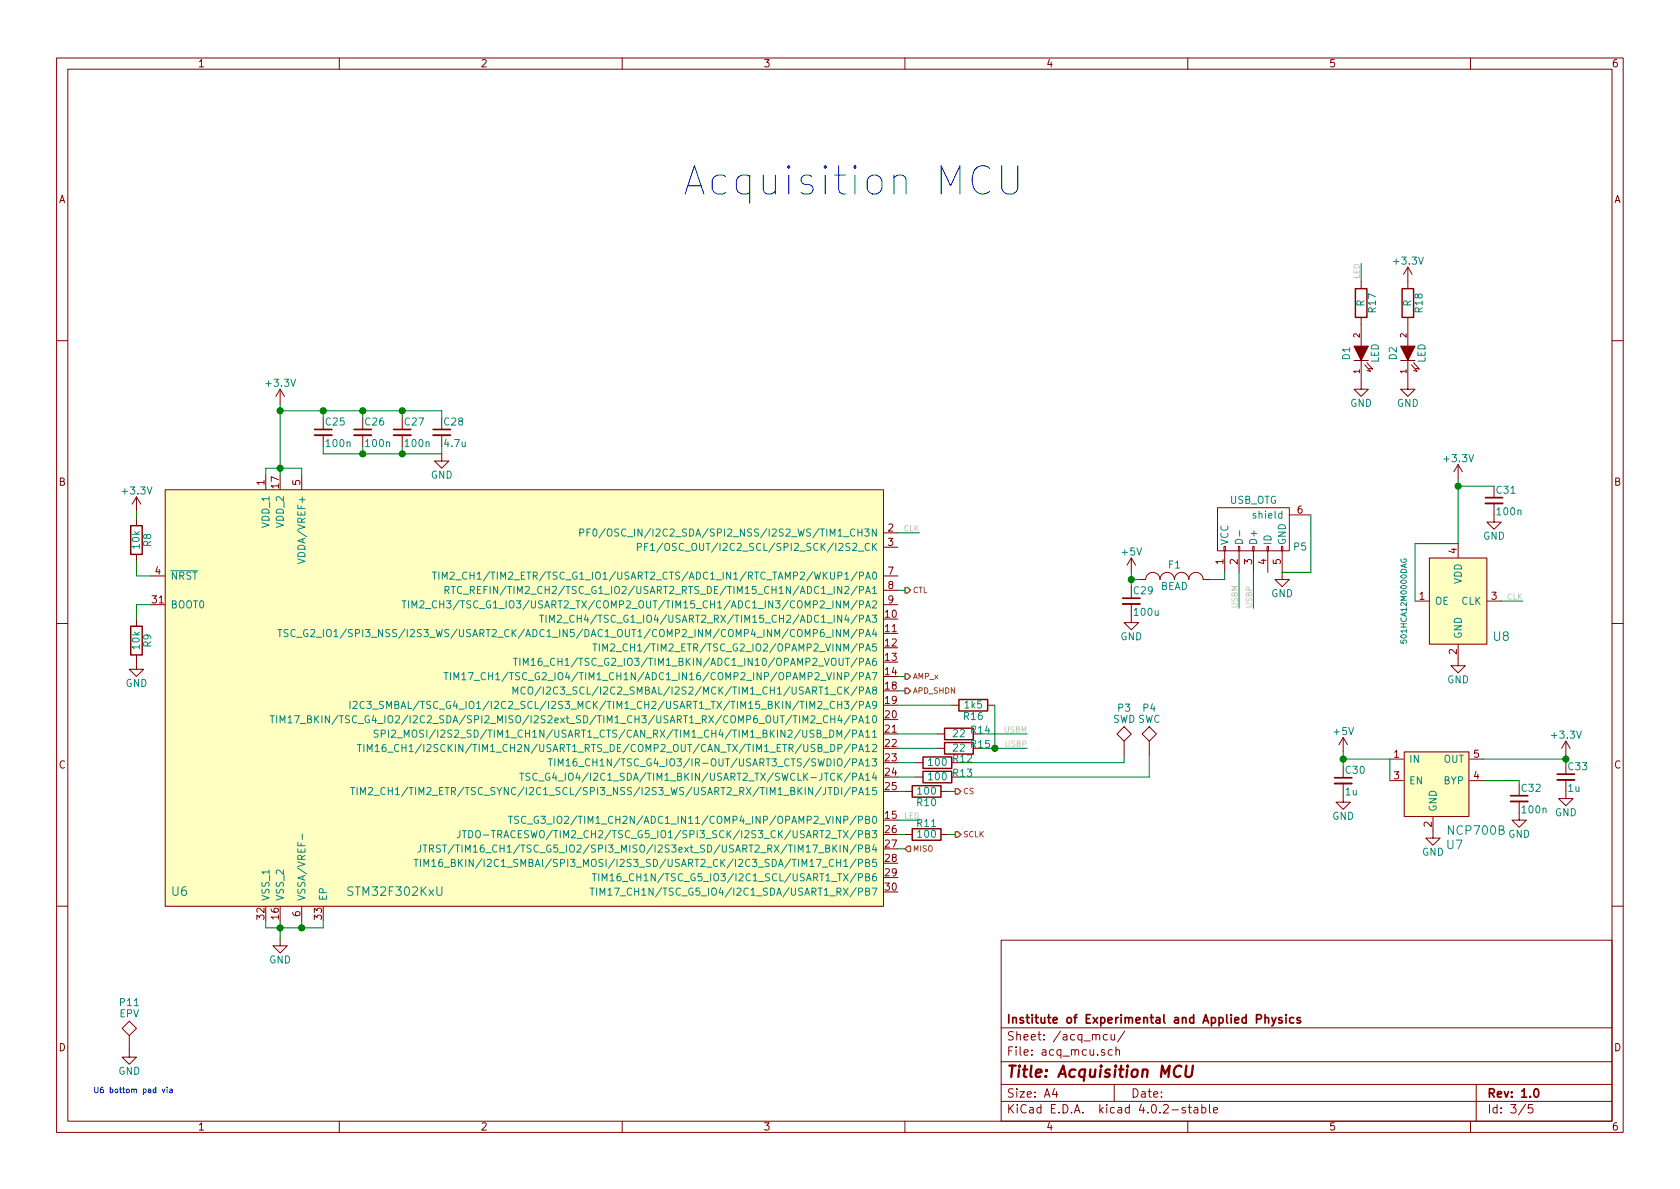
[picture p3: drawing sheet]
EESchema Schematic File Version 2
LIBS:power
LIBS:device
LIBS:transistors
LIBS:conn
LIBS:linear
LIBS:regul
LIBS:74xx
LIBS:cmos4000
LIBS:adc-dac
LIBS:memory
LIBS:xilinx
LIBS:microcontrollers
LIBS:dsp
LIBS:microchip
LIBS:analog_switches
LIBS:motorola
LIBS:texas
LIBS:intel
LIBS:audio
LIBS:interface
LIBS:digital-audio
LIBS:philips
LIBS:display
LIBS:cypress
LIBS:siliconi
LIBS:opto
LIBS:atmel
LIBS:contrib
LIBS:valves
LIBS:max4477
LIBS:ncp700b
LIBS:lm7705
LIBS:lt3571
LIBS:mems_osc
LIBS:max6126
LIBS:ad829
LIBS:ad8061
LIBS:tps77001dbvt
LIBS:4way
LIBS:sma
LIBS:max11102
LIBS:stm32f302kxu
LIBS:pcb-cache
EELAYER 25 0
EELAYER END
$Descr A4 11693 8268
encoding utf-8
Sheet 3 5
Title "Acquisition MCU"
Date ""
Rev "1.0"
Comp "Institute of Experimental and Applied Physics"
Comment1 ""
Comment2 ""
Comment3 ""
Comment4 ""
$EndDescr
$Comp
L NCP700B U7
U 1 1
P 10025 5425
F 0 "U7" H 10125 4975 60  0000 C CNN
F 1 "NCP700B" H 10275 5075 60  0000 C CNN
F 2 "TO_SOT_Packages_SMD:SOT-23-5" H 10975 4675 60  0001 C CNN
F 3 "" H 10975 4675 60  0000 C CNN
	1    10025 5425
	1    0    0    -1  
$EndComp
$Comp
L C_Small C32
U 1 1
P 10575 5550
F 0 "C32" H 10585 5620 50  0000 L CNN
F 1 "100n" H 10585 5470 50  0000 L CNN
F 2 "Resistors_SMD:R_0402" H 10575 5550 50  0001 C CNN
F 3 "" H 10575 5550 50  0000 C CNN
	1    10575 5550
	1    0    0    -1  
$EndComp
$Comp
L GND #PWR034
U 1 1
P 9975 5775
F 0 "#PWR034" H 9975 5525 50  0001 C CNN
F 1 "GND" H 9975 5625 50  0000 C CNN
F 2 "" H 9975 5775 50  0000 C CNN
F 3 "" H 9975 5775 50  0000 C CNN
	1    9975 5775
	1    0    0    -1  
$EndComp
Wire Wire Line
	10325 5425 10575 5425
Wire Wire Line
	10575 5425 10575 5450
$Comp
L GND #PWR035
U 1 1
P 10575 5650
F 0 "#PWR035" H 10575 5400 50  0001 C CNN
F 1 "GND" H 10575 5500 50  0000 C CNN
F 2 "" H 10575 5650 50  0000 C CNN
F 3 "" H 10575 5650 50  0000 C CNN
	1    10575 5650
	1    0    0    -1  
$EndComp
$Comp
L C_Small C30
U 1 1
P 9350 5425
F 0 "C30" H 9360 5495 50  0000 L CNN
F 1 "1u" H 9360 5345 50  0000 L CNN
F 2 "Resistors_SMD:R_0402" H 9350 5425 50  0001 C CNN
F 3 "" H 9350 5425 50  0000 C CNN
	1    9350 5425
	1    0    0    -1  
$EndComp
Wire Wire Line
	9675 5425 9675 5275
Wire Wire Line
	9675 5275 9350 5275
Wire Wire Line
	9350 5225 9350 5325
$Comp
L +5V #PWR036
U 1 1
P 9350 5225
F 0 "#PWR036" H 9350 5075 50  0001 C CNN
F 1 "+5V" H 9350 5365 50  0000 C CNN
F 2 "" H 9350 5225 50  0000 C CNN
F 3 "" H 9350 5225 50  0000 C CNN
	1    9350 5225
	1    0    0    -1  
$EndComp
Connection ~ 9350 5275
$Comp
L GND #PWR037
U 1 1
P 9350 5525
F 0 "#PWR037" H 9350 5275 50  0001 C CNN
F 1 "GND" H 9350 5375 50  0000 C CNN
F 2 "" H 9350 5525 50  0000 C CNN
F 3 "" H 9350 5525 50  0000 C CNN
	1    9350 5525
	1    0    0    -1  
$EndComp
$Comp
L C_Small C33
U 1 1
P 10900 5400
F 0 "C33" H 10910 5470 50  0000 L CNN
F 1 "1u" H 10910 5320 50  0000 L CNN
F 2 "Resistors_SMD:R_0402" H 10900 5400 50  0001 C CNN
F 3 "" H 10900 5400 50  0000 C CNN
	1    10900 5400
	1    0    0    -1  
$EndComp
Wire Wire Line
	10900 5250 10900 5300
Wire Wire Line
	10325 5275 10900 5275
$Comp
L GND #PWR038
U 1 1
P 10900 5500
F 0 "#PWR038" H 10900 5250 50  0001 C CNN
F 1 "GND" H 10900 5350 50  0000 C CNN
F 2 "" H 10900 5500 50  0000 C CNN
F 3 "" H 10900 5500 50  0000 C CNN
	1    10900 5500
	1    0    0    -1  
$EndComp
$Comp
L +3.3V #PWR039
U 1 1
P 10900 5250
F 0 "#PWR039" H 10900 5100 50  0001 C CNN
F 1 "+3.3V" H 10900 5390 50  0000 C CNN
F 2 "" H 10900 5250 50  0000 C CNN
F 3 "" H 10900 5250 50  0000 C CNN
	1    10900 5250
	1    0    0    -1  
$EndComp
Connection ~ 10900 5275
$Comp
L USB_OTG P5
U 1 1
P 8725 3675
F 0 "P5" H 9050 3550 50  0000 C CNN
F 1 "USB_OTG" H 8725 3875 50  0000 C CNN
F 2 "Connect:USB_Micro-B" V 8675 3575 50  0001 C CNN
F 3 "" V 8675 3575 50  0000 C CNN
	1    8725 3675
	1    0    0    -1  
$EndComp
$Comp
L GND #PWR040
U 1 1
P 8925 3975
F 0 "#PWR040" H 8925 3725 50  0001 C CNN
F 1 "GND" H 8925 3825 50  0000 C CNN
F 2 "" H 8925 3975 50  0000 C CNN
F 3 "" H 8925 3975 50  0000 C CNN
	1    8925 3975
	1    0    0    -1  
$EndComp
Wire Wire Line
	8925 3975 9125 3975
Wire Wire Line
	9125 3975 9125 3575
$Comp
L INDUCTOR_SMALL F1
U 1 1
P 8175 4025
F 0 "F1" H 8175 4125 50  0000 C CNN
F 1 "BEAD" H 8175 3975 50  0000 C CNN
F 2 "Resistors_SMD:R_0402" H 8175 4025 50  0001 C CNN
F 3 "" H 8175 4025 50  0000 C CNN
	1    8175 4025
	1    0    0    -1  
$EndComp
Wire Wire Line
	8425 4025 8525 4025
Wire Wire Line
	8525 4025 8525 3975
$Comp
L C_Small C29
U 1 1
P 7875 4175
F 0 "C29" H 7885 4245 50  0000 L CNN
F 1 "100u" H 7885 4095 50  0000 L CNN
F 2 "Capacitors_Tantalum_SMD:TantalC_SizeB_EIA-3528_Reflow" H 7875 4175 50  0001 C CNN
F 3 "" H 7875 4175 50  0000 C CNN
	1    7875 4175
	1    0    0    -1  
$EndComp
$Comp
L GND #PWR041
U 1 1
P 7875 4275
F 0 "#PWR041" H 7875 4025 50  0001 C CNN
F 1 "GND" H 7875 4125 50  0000 C CNN
F 2 "" H 7875 4275 50  0000 C CNN
F 3 "" H 7875 4275 50  0000 C CNN
	1    7875 4275
	1    0    0    -1  
$EndComp
$Comp
L +5V #PWR042
U 1 1
P 7875 3975
F 0 "#PWR042" H 7875 3825 50  0001 C CNN
F 1 "+5V" H 7875 4115 50  0000 C CNN
F 2 "" H 7875 3975 50  0000 C CNN
F 3 "" H 7875 3975 50  0000 C CNN
	1    7875 3975
	1    0    0    -1  
$EndComp
Wire Wire Line
	7875 3975 7875 4075
Wire Wire Line
	7875 4025 7925 4025
Connection ~ 7875 4025
$Comp
L STM32F302KxU U6
U 1 1
P 3550 5150
F 0 "U6" H 1250 4100 60  0000 C CNN
F 1 "STM32F302KxU" H 2750 4100 60  0000 C CNN
F 2 "Housings_DFN_QFN:QFN-32-1EP_5x5mm_Pitch0.5mm" H 3500 4750 60  0001 C CNN
F 3 "" H 3500 4750 60  0000 C CNN
	1    3550 5150
	1    0    0    -1  
$EndComp
$Comp
L GND #PWR043
U 1 1
P 1950 6525
F 0 "#PWR043" H 1950 6275 50  0001 C CNN
F 1 "GND" H 1950 6375 50  0000 C CNN
F 2 "" H 1950 6525 50  0000 C CNN
F 3 "" H 1950 6525 50  0000 C CNN
	1    1950 6525
	1    0    0    -1  
$EndComp
Wire Wire Line
	1950 6400 1950 6525
Wire Wire Line
	1850 6450 2250 6450
Connection ~ 1950 6450
$Comp
L R R8
U 1 1
P 950 3750
F 0 "R8" V 1030 3750 50  0000 C CNN
F 1 "10k" V 950 3750 50  0000 C CNN
F 2 "Resistors_SMD:R_0402" V 880 3750 50  0001 C CNN
F 3 "" H 950 3750 50  0000 C CNN
	1    950  3750
	1    0    0    -1  
$EndComp
Wire Wire Line
	950  3900 950  4000
Wire Wire Line
	950  4000 1050 4000
$Comp
L R R9
U 1 1
P 950 4450
F 0 "R9" V 1030 4450 50  0000 C CNN
F 1 "10k" V 950 4450 50  0000 C CNN
F 2 "Resistors_SMD:R_0402" V 880 4450 50  0001 C CNN
F 3 "" H 950 4450 50  0000 C CNN
	1    950  4450
	1    0    0    -1  
$EndComp
$Comp
L GND #PWR044
U 1 1
P 950 4600
F 0 "#PWR044" H 950 4350 50  0001 C CNN
F 1 "GND" H 950 4450 50  0000 C CNN
F 2 "" H 950 4600 50  0000 C CNN
F 3 "" H 950 4600 50  0000 C CNN
	1    950  4600
	1    0    0    -1  
$EndComp
Wire Wire Line
	950  4300 950  4200
Wire Wire Line
	950  4200 1050 4200
$Comp
L +3.3V #PWR045
U 1 1
P 950 3550
F 0 "#PWR045" H 950 3400 50  0001 C CNN
F 1 "+3.3V" H 950 3690 50  0000 C CNN
F 2 "" H 950 3550 50  0000 C CNN
F 3 "" H 950 3550 50  0000 C CNN
	1    950  3550
	1    0    0    -1  
$EndComp
Wire Wire Line
	950  3550 950  3600
$Comp
L +3.3V #PWR046
U 1 1
P 1950 2800
F 0 "#PWR046" H 1950 2650 50  0001 C CNN
F 1 "+3.3V" H 1950 2940 50  0000 C CNN
F 2 "" H 1950 2800 50  0000 C CNN
F 3 "" H 1950 2800 50  0000 C CNN
	1    1950 2800
	1    0    0    -1  
$EndComp
$Comp
L C_Small C25
U 1 1
P 2250 3000
F 0 "C25" H 2260 3070 50  0000 L CNN
F 1 "100n" H 2260 2920 50  0000 L CNN
F 2 "Resistors_SMD:R_0402" H 2250 3000 50  0001 C CNN
F 3 "" H 2250 3000 50  0000 C CNN
	1    2250 3000
	1    0    0    -1  
$EndComp
$Comp
L C_Small C26
U 1 1
P 2525 3000
F 0 "C26" H 2535 3070 50  0000 L CNN
F 1 "100n" H 2535 2920 50  0000 L CNN
F 2 "Resistors_SMD:R_0402" H 2525 3000 50  0001 C CNN
F 3 "" H 2525 3000 50  0000 C CNN
	1    2525 3000
	1    0    0    -1  
$EndComp
$Comp
L C_Small C27
U 1 1
P 2800 3000
F 0 "C27" H 2810 3070 50  0000 L CNN
F 1 "100n" H 2810 2920 50  0000 L CNN
F 2 "Resistors_SMD:R_0402" H 2800 3000 50  0001 C CNN
F 3 "" H 2800 3000 50  0000 C CNN
	1    2800 3000
	1    0    0    -1  
$EndComp
$Comp
L C_Small C28
U 1 1
P 3075 3000
F 0 "C28" H 3085 3070 50  0000 L CNN
F 1 "4.7u" H 3085 2920 50  0000 L CNN
F 2 "Resistors_SMD:R_0603" H 3075 3000 50  0001 C CNN
F 3 "" H 3075 3000 50  0000 C CNN
	1    3075 3000
	1    0    0    -1  
$EndComp
$Comp
L GND #PWR047
U 1 1
P 3075 3150
F 0 "#PWR047" H 3075 2900 50  0001 C CNN
F 1 "GND" H 3075 3000 50  0000 C CNN
F 2 "" H 3075 3150 50  0000 C CNN
F 3 "" H 3075 3150 50  0000 C CNN
	1    3075 3150
	1    0    0    -1  
$EndComp
Wire Wire Line
	3075 3150 3075 3100
Wire Wire Line
	2250 3150 3075 3150
Wire Wire Line
	2800 3150 2800 3100
Wire Wire Line
	2525 3150 2525 3100
Connection ~ 2800 3150
Wire Wire Line
	2250 3150 2250 3100
Connection ~ 2525 3150
Wire Wire Line
	3075 2850 3075 2900
Wire Wire Line
	1950 2850 3075 2850
Wire Wire Line
	2800 2850 2800 2900
Wire Wire Line
	2525 2850 2525 2900
Connection ~ 2800 2850
Wire Wire Line
	2250 2850 2250 2900
Connection ~ 2525 2850
Connection ~ 2250 2850
Connection ~ 1950 2850
Wire Wire Line
	1850 3250 2100 3250
Wire Wire Line
	1850 3250 1850 3300
Connection ~ 1950 3250
Wire Wire Line
	2100 3250 2100 3300
$Comp
L R R12
U 1 1
P 6525 5300
F 0 "R12" V 6500 5475 50  0000 C CNN
F 1 "100" V 6525 5300 50  0000 C CNN
F 2 "Resistors_SMD:R_0402" V 6455 5300 50  0001 C CNN
F 3 "" H 6525 5300 50  0000 C CNN
	1    6525 5300
	0    1    1    0   
$EndComp
$Comp
L R R13
U 1 1
P 6525 5400
F 0 "R13" V 6500 5575 50  0000 C CNN
F 1 "100" V 6525 5400 50  0000 C CNN
F 2 "Resistors_SMD:R_0402" V 6455 5400 50  0001 C CNN
F 3 "" H 6525 5400 50  0000 C CNN
	1    6525 5400
	0    1    1    0   
$EndComp
Wire Wire Line
	6375 5400 6250 5400
Wire Wire Line
	6250 5300 6375 5300
$Comp
L TST P3
U 1 1
P 7825 5250
F 0 "P3" H 7825 5550 50  0000 C BNN
F 1 "SWD" H 7825 5500 50  0000 C CNN
F 2 "Measurement_Points:Measurement_Point_Round-SMD-Pad_Big" H 7825 5250 50  0001 C CNN
F 3 "" H 7825 5250 50  0000 C CNN
	1    7825 5250
	1    0    0    -1  
$EndComp
$Comp
L TST P4
U 1 1
P 8000 5250
F 0 "P4" H 8000 5550 50  0000 C BNN
F 1 "SWC" H 8000 5500 50  0000 C CNN
F 2 "Measurement_Points:Measurement_Point_Round-SMD-Pad_Big" H 8000 5250 50  0001 C CNN
F 3 "" H 8000 5250 50  0000 C CNN
	1    8000 5250
	1    0    0    -1  
$EndComp
Wire Wire Line
	8625 3975 8625 4225
Wire Wire Line
	8725 3975 8725 4225
Wire Wire Line
	6250 5200 6525 5200
Wire Wire Line
	6250 5100 6525 5100
Wire Wire Line
	6300 5900 6250 5900
$Comp
L R R11
U 1 1
P 6450 5800
F 0 "R11" V 6375 5800 50  0000 C CNN
F 1 "100" V 6450 5800 50  0000 C CNN
F 2 "Resistors_SMD:R_0402" V 6380 5800 50  0001 C CNN
F 3 "" H 6450 5800 50  0000 C CNN
	1    6450 5800
	0    1    1    0   
$EndComp
Wire Wire Line
	6300 5800 6250 5800
Wire Wire Line
	6600 5800 6650 5800
$Comp
L R R10
U 1 1
P 6450 5500
F 0 "R10" V 6530 5500 50  0000 C CNN
F 1 "100" V 6450 5500 50  0000 C CNN
F 2 "Resistors_SMD:R_0402" V 6380 5500 50  0001 C CNN
F 3 "" H 6450 5500 50  0000 C CNN
	1    6450 5500
	0    1    1    0   
$EndComp
Wire Wire Line
	6300 5500 6250 5500
Wire Wire Line
	6600 5500 6650 5500
Wire Wire Line
	6300 4800 6250 4800
Wire Wire Line
	6250 5700 6400 5700
Wire Wire Line
	6675 5300 7825 5300
Wire Wire Line
	6675 5400 8000 5400
$Comp
L R R14
U 1 1
P 6675 5100
F 0 "R14" V 6650 5250 50  0000 C CNN
F 1 "22" V 6675 5100 50  0000 C CNN
F 2 "Resistors_SMD:R_0402" V 6605 5100 50  0001 C CNN
F 3 "" H 6675 5100 50  0000 C CNN
	1    6675 5100
	0    1    1    0   
$EndComp
$Comp
L R R15
U 1 1
P 6675 5200
F 0 "R15" V 6650 5350 50  0000 C CNN
F 1 "22" V 6675 5200 50  0000 C CNN
F 2 "Resistors_SMD:R_0402" V 6605 5200 50  0001 C CNN
F 3 "" H 6675 5200 50  0000 C CNN
	1    6675 5200
	0    1    1    0   
$EndComp
$Comp
L R R16
U 1 1
P 6775 4900
F 0 "R16" V 6855 4900 50  0000 C CNN
F 1 "1k5" V 6775 4900 50  0000 C CNN
F 2 "Resistors_SMD:R_0402" V 6705 4900 50  0001 C CNN
F 3 "" H 6775 4900 50  0000 C CNN
	1    6775 4900
	0    1    1    0   
$EndComp
Wire Wire Line
	6625 4900 6250 4900
Wire Wire Line
	6825 5100 7150 5100
Wire Wire Line
	6825 5200 7150 5200
Wire Wire Line
	6925 5200 6925 4900
Connection ~ 6925 5200
$Comp
L MEMS_OSC U8
U 1 1
P 10150 4175
F 0 "U8" H 10450 3925 60  0000 C CNN
F 1 "501HCA12M0000DAG" V 9775 4175 39  0000 C CNN
F 2 "footprints:501HCA_2.5x2" H 9600 3675 60  0001 C CNN
F 3 "" H 9600 3675 60  0000 C CNN
	1    10150 4175
	1    0    0    -1  
$EndComp
$Comp
L +3.3V #PWR048
U 1 1
P 10150 3325
F 0 "#PWR048" H 10150 3175 50  0001 C CNN
F 1 "+3.3V" H 10150 3465 50  0000 C CNN
F 2 "" H 10150 3325 50  0000 C CNN
F 3 "" H 10150 3325 50  0000 C CNN
	1    10150 3325
	1    0    0    -1  
$EndComp
$Comp
L GND #PWR049
U 1 1
P 10150 4575
F 0 "#PWR049" H 10150 4325 50  0001 C CNN
F 1 "GND" H 10150 4425 50  0000 C CNN
F 2 "" H 10150 4575 50  0000 C CNN
F 3 "" H 10150 4575 50  0000 C CNN
	1    10150 4575
	1    0    0    -1  
$EndComp
$Comp
L C_Small C31
U 1 1
P 10400 3475
F 0 "C31" H 10410 3545 50  0000 L CNN
F 1 "100n" H 10410 3395 50  0000 L CNN
F 2 "Resistors_SMD:R_0402" H 10400 3475 50  0001 C CNN
F 3 "" H 10400 3475 50  0000 C CNN
	1    10400 3475
	1    0    0    -1  
$EndComp
Wire Wire Line
	10150 3325 10150 3775
Wire Wire Line
	10150 3375 10400 3375
Connection ~ 10150 3375
$Comp
L GND #PWR050
U 1 1
P 10400 3575
F 0 "#PWR050" H 10400 3325 50  0001 C CNN
F 1 "GND" H 10400 3425 50  0000 C CNN
F 2 "" H 10400 3575 50  0000 C CNN
F 3 "" H 10400 3575 50  0000 C CNN
	1    10400 3575
	1    0    0    -1  
$EndComp
Wire Wire Line
	9850 4175 9850 3775
Wire Wire Line
	9850 3775 10150 3775
Text Label 10600 4175 2    39   ~ 0
CLK
Wire Wire Line
	10600 4175 10450 4175
Text Label 6400 3700 2    39   ~ 0
CLK
Wire Wire Line
	6400 3700 6250 3700
Text Label 8625 4225 1    39   ~ 0
USBM
Text Label 8725 4225 1    39   ~ 0
USBP
Text Notes 4750 1350 0    197  ~ 0
Acquisition MCU
Text HLabel 6650 5800 2    39   Output ~ 0
SCLK
Wire Wire Line
	8000 5400 8000 5250
Wire Wire Line
	7825 5300 7825 5250
Text Label 7150 5100 2    39   ~ 0
USBM
Text Label 7150 5200 2    39   ~ 0
USBP
Text HLabel 6650 5500 2    39   Output ~ 0
CS
Text HLabel 6300 5900 2    39   Input ~ 0
MISO
Text HLabel 6300 4800 2    39   Output ~ 0
APD_SHDN
Text Label 6400 5700 2    39   ~ 0
LED
Wire Wire Line
	9475 1825 9475 1950
$Comp
L GND #PWR051
U 1 1
P 9475 2650
F 0 "#PWR051" H 9475 2400 50  0001 C CNN
F 1 "GND" H 9475 2500 50  0000 C CNN
F 2 "" H 9475 2650 50  0000 C CNN
F 3 "" H 9475 2650 50  0000 C CNN
	1    9475 2650
	1    0    0    -1  
$EndComp
$Comp
L R R17
U 1 1
P 9475 2100
F 0 "R17" V 9555 2100 50  0000 C CNN
F 1 "R" V 9475 2100 50  0000 C CNN
F 2 "Resistors_SMD:R_0402" V 9405 2100 50  0001 C CNN
F 3 "" H 9475 2100 50  0000 C CNN
	1    9475 2100
	1    0    0    -1  
$EndComp
$Comp
L LED D1
U 1 1
P 9475 2450
F 0 "D1" H 9475 2550 50  0000 C CNN
F 1 "LED" H 9475 2350 50  0000 C CNN
F 2 "Resistors_SMD:R_0603" H 9475 2450 50  0001 C CNN
F 3 "" H 9475 2450 50  0000 C CNN
	1    9475 2450
	0    -1   -1   0   
$EndComp
Text Label 9475 1825 3    39   ~ 0
LED
$Comp
L LED D2
U 1 1
P 9800 2450
F 0 "D2" H 9800 2550 50  0000 C CNN
F 1 "LED" H 9800 2350 50  0000 C CNN
F 2 "Resistors_SMD:R_0603" H 9800 2450 50  0001 C CNN
F 3 "" H 9800 2450 50  0000 C CNN
	1    9800 2450
	0    -1   -1   0   
$EndComp
$Comp
L GND #PWR052
U 1 1
P 9800 2650
F 0 "#PWR052" H 9800 2400 50  0001 C CNN
F 1 "GND" H 9800 2500 50  0000 C CNN
F 2 "" H 9800 2650 50  0000 C CNN
F 3 "" H 9800 2650 50  0000 C CNN
	1    9800 2650
	1    0    0    -1  
$EndComp
$Comp
L R R18
U 1 1
P 9800 2100
F 0 "R18" V 9880 2100 50  0000 C CNN
F 1 "R" V 9800 2100 50  0000 C CNN
F 2 "Resistors_SMD:R_0402" V 9730 2100 50  0001 C CNN
F 3 "" H 9800 2100 50  0000 C CNN
	1    9800 2100
	1    0    0    -1  
$EndComp
$Comp
L +3.3V #PWR053
U 1 1
P 9800 1950
F 0 "#PWR053" H 9800 1800 50  0001 C CNN
F 1 "+3.3V" H 9800 2090 50  0000 C CNN
F 2 "" H 9800 1950 50  0000 C CNN
F 3 "" H 9800 1950 50  0000 C CNN
	1    9800 1950
	1    0    0    -1  
$EndComp
Text HLabel 6300 4700 2    39   Output ~ 0
AMP_x
Wire Wire Line
	6300 4700 6250 4700
Wire Wire Line
	2100 6450 2100 6400
Wire Wire Line
	1850 6450 1850 6400
Wire Wire Line
	2250 6450 2250 6400
Connection ~ 2100 6450
Wire Wire Line
	1950 2800 1950 3300
$Comp
L GND #PWR054
U 1 1
P 900 7300
F 0 "#PWR054" H 900 7050 50  0001 C CNN
F 1 "GND" H 900 7150 50  0000 C CNN
F 2 "" H 900 7300 50  0000 C CNN
F 3 "" H 900 7300 50  0000 C CNN
	1    900  7300
	1    0    0    -1  
$EndComp
$Comp
L TST P11
U 1 1
P 900 7300
F 0 "P11" H 900 7600 50  0000 C BNN
F 1 "EPV" H 900 7550 50  0000 C CNN
F 2 "Measurement_Points:Measurement_Point_Round-TH_Small" H 900 7300 50  0001 C CNN
F 3 "" H 900 7300 50  0000 C CNN
	1    900  7300
	1    0    0    -1  
$EndComp
Text Notes 650  7600 0    39   ~ 0
U6 bottom pad via
Text HLabel 6300 4100 2    39   Output ~ 0
CTL
Wire Wire Line
	6300 4100 6250 4100
$EndSCHEMATC
